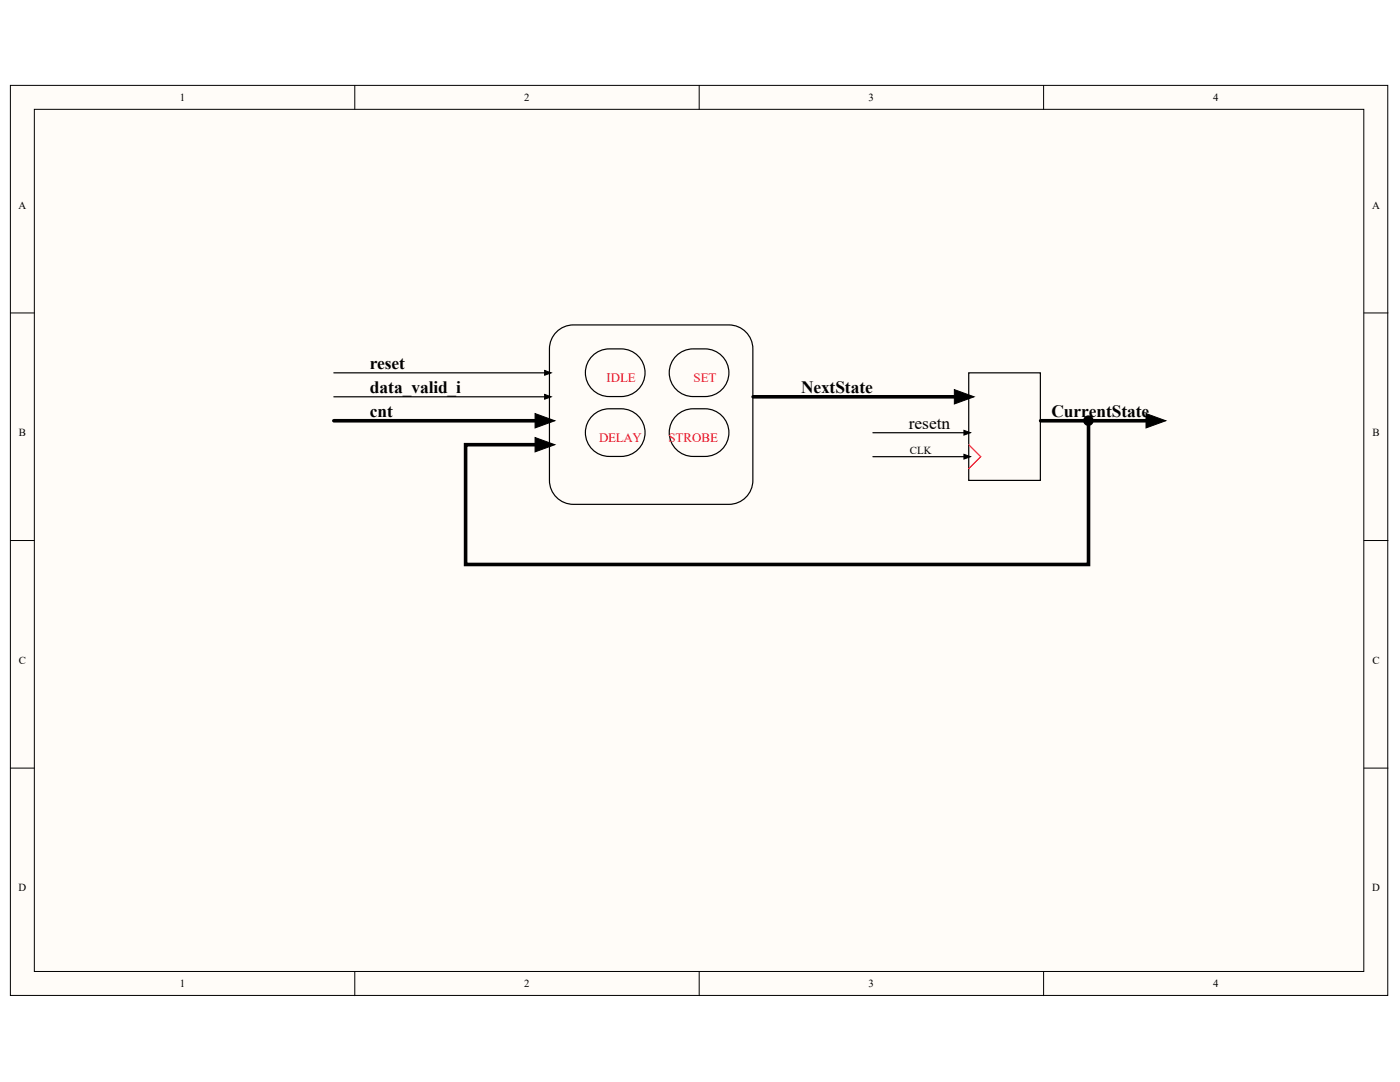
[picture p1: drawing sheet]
<svg xmlns="http://www.w3.org/2000/svg" width="279mm" height="216mm" viewBox="0 0 279 216" stroke-linecap="round" stroke-linejoin="round" font-family="sans-serif">
<g fill="#fffcf8" stroke="#000" stroke-width=".2">
<path d="M2.1 17h274.9v181.6h-274.9z"/>
<path d="M6.9 21.8h265.3v172h-265.3z"/>
</g>
<g fill="none" stroke="#000" stroke-width=".2">
<path d="M70.8 17v4.8M139.5 17v4.8M208.3 17v4.8M2.1 62.4h4.8M108.7 78.7l1.3 .5-1.3 .5zM108.7 73.9l1.3 .5-1.3 .5zM190.5 77.7l3.9 1.5-3.9 1.4zM272.2 62.4h4.8M106.8 87.3l3.9 1.4-3.9 1.5zM106.8 82.5l3.9 1.5-3.9 1.4zM192.4 90.6l1.3 .5-1.3 .5zM192.4 85.9l1.3 .4-1.3 .5z"/>
<path d="M228.7 82.5l4 1.5-4 1.4zM2.1 107.9h4.8M272.2 107.9h4.8M2.1 153.3h4.8M272.2 153.3h4.8M70.8 193.9v4.8M139.5 193.9v4.8M208.3 193.9v4.8"/>
</g>
<path d="M66.6 79.2h43.1M66.6 74.4h43.1M110.8 66.5a4.8 4.8 0 0 1 3.6-1.7h31.1a4.8 4.8 0 0 1 4.7 4.8v26.3a4.8 4.8 0 0 1-4.7 4.7h-31.1a4.8 4.8 0 0 1-4.7-4.7v-26.3a4.8 4.8 0 0 1 1.1-3.1zM118 71.3a4.8 4.8 0 0 1 3.6-1.7 6.9 6.9 0 0 1 5.4 1.1 4.8 4.8 0 0 1 1.4 5.3 4.8 4.8 0 0 1-4.4 3.1 6.9 6.9 0 0 1-5.5-1.1 4.7 4.7 0 0 1-.5-6.7zM134.7 71.3a4.8 4.8 0 0 1 3.6-1.7 6.9 6.9 0 0 1 5.5 1.1 4.8 4.8 0 0 1 1.4 5.3 4.8 4.8 0 0 1-4.5 3.1 6.9 6.9 0 0 1-5.4-1.1 4.7 4.7 0 0 1-.6-6.7zM193.3 74.4h14.3v21.5h-14.3zM118 83.3a4.8 4.8 0 0 1 3.6-1.7 6.9 6.9 0 0 1 5.4 1.1 4.8 4.8 0 0 1 1.4 5.3 4.8 4.8 0 0 1-4.4 3.1 6.9 6.9 0 0 1-5.5-1.1 4.7 4.7 0 0 1-.5-6.7zM134.7 83.3a4.8 4.8 0 0 1 3.6-1.7 6.9 6.9 0 0 1 5.5 1.1 4.8 4.8 0 0 1 1.4 5.3 4.8 4.8 0 0 1-4.5 3.1 6.9 6.9 0 0 1-5.4-1.1 4.7 4.7 0 0 1-.6-6.7zM174.2 91.1h19.1M174.2 86.3h19.1" fill="none" stroke="#000" stroke-width=".24"/>
<path d="M193.3 88.7l2.4 2.4-2.4 2.4" fill="none" stroke="#ee0e22" stroke-width=".24"/>
<path d="M150.3 79.2h43M66.6 84h43.1M207.7 84h23.9M217.2 84v28.6h-124.3v-23.9h16.8" fill="none" stroke="#000" stroke-width=".72"/>
<path d="M108.7 78.7l1.3 .5-1.3 .5zM108.7 73.9l1.3 .5-1.3 .5zM190.5 77.7l3.9 1.5-3.9 1.4zM106.8 87.3l3.9 1.4-3.9 1.5zM106.8 82.5l3.9 1.5-3.9 1.4zM192.4 90.6l1.3 .5-1.3 .5zM192.4 85.9l1.3 .4-1.3 .5zM228.7 82.5l4 1.5-4 1.4z" fill="#000"/>
<circle cx="217.2" cy="83.9" r=".69" fill="#000" stroke="#000" stroke-width=".72"/>
<g font-size="3.5">
<text x="73.8" y="73.7">reset</text>
<text x="73.8" y="78.4">data_valid_i</text>
<text x="73.8" y="83.2">cnt</text>
<text x="159.9" y="78.4">NextState</text>
<text x="209.8" y="83.2">CurrentState</text>
<text x="181.4" y="85.6">resetn</text>
</g>
<g font-size="2.6" fill="#ee0e22">
<text x="121" y="76.2">IDLE</text>
<text x="138.4" y="76.2">SET</text>
<text x="119.6" y="88.2">DELAY</text>
<text x="133.4" y="88.2">STROBE</text>
</g>
<g font-size="2.2">
<text x="35.9" y="20.2">1</text>
<text x="104.6" y="20.2">2</text>
<text x="173.3" y="20.2">3</text>
<text x="242.1" y="20.2">4</text>
<text x="3.7" y="41.6">A</text>
<text x="273.8" y="41.6">A</text>
<text x="3.8" y="87.1">B</text>
<text x="273.9" y="87.1">B</text>
<text x="181.6" y="90.7">CLK</text>
<text x="3.8" y="132.5">C</text>
<text x="273.9" y="132.5">C</text>
<text x="3.7" y="177.9">D</text>
<text x="273.8" y="177.9">D</text>
<text x="35.9" y="197">1</text>
<text x="104.6" y="197">2</text>
<text x="173.3" y="197">3</text>
<text x="242.1" y="197">4</text>
</g>
</svg>
